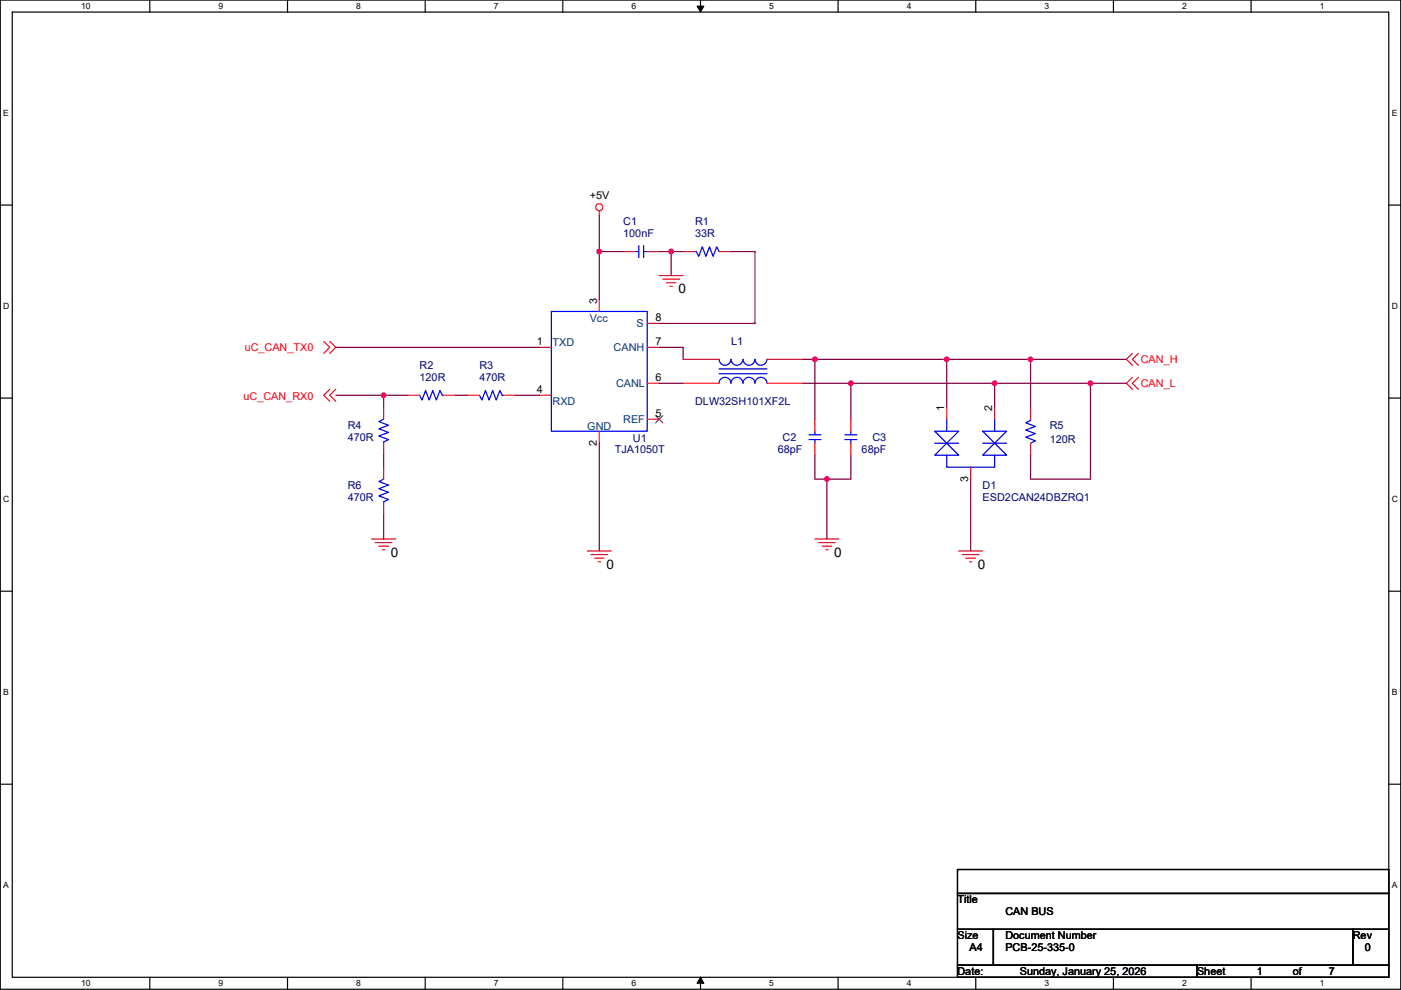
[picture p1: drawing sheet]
<svg xmlns="http://www.w3.org/2000/svg" width="297mm" height="210mm" viewBox="0 0 297 210" stroke-linecap="round" stroke-linejoin="round" font-family="sans-serif">
<path d="M.1 0h296.9v209.8h-296.9zM2.6 2.6h291.8v204.7h-291.8z" fill="none" stroke="#000" stroke-width=".25"/>
<g fill="#fff">
<path d="M17.2 .3h2v2h-2z"/>
<path d="M17.2 207.5h2v2.1h-2z"/>
</g>
<path d="M31.8 0v2.6M31.8 207.3v2.5" fill="none" stroke="#000" stroke-width=".25"/>
<g fill="#fff">
<path d="M46.4 .3h.9v2h-.9z"/>
<path d="M46.4 207.5h.9v2.1h-.9z"/>
</g>
<path d="M61 0v2.6M61 207.3v2.5" fill="none" stroke="#000" stroke-width=".25"/>
<g fill="#fff">
<path d="M75.5 .3h1v2h-1z"/>
<path d="M75.5 207.5h1v2.1h-1z"/>
</g>
<path d="M90.1 0v2.6M90.1 207.3v2.5" fill="none" stroke="#000" stroke-width=".25"/>
<g fill="#fff">
<path d="M104.7 .3h1v2h-1z"/>
<path d="M104.7 207.5h1v2.1h-1z"/>
</g>
<path d="M119.3 0v2.6M119.3 207.3v2.5" fill="none" stroke="#000" stroke-width=".25"/>
<g fill="#fff">
<path d="M133.9 .3h1v2h-1z"/>
<path d="M133.9 207.5h1v2.1h-1z"/>
</g>
<path d="M148.5 0v2.6M148.5 207.3v2.5" fill="none" stroke="#000" stroke-width=".25"/>
<path d="M147.8 1.3h1.4l-.7 1.3zM148.5 207.3l.7 1.3h-1.4z" fill="#000" stroke="#000" stroke-width=".21"/>
<g fill="#fff">
<path d="M163.1 .3h1v2h-1z"/>
<path d="M163.1 207.5h1v2.1h-1z"/>
</g>
<path d="M177.7 0v2.6M177.7 207.3v2.5" fill="none" stroke="#000" stroke-width=".25"/>
<g fill="#fff">
<path d="M192.3 .3h1v2h-1z"/>
<path d="M192.3 207.5h1v2.1h-1z"/>
</g>
<path d="M206.9 0v2.6M206.9 207.3v2.5" fill="none" stroke="#000" stroke-width=".25"/>
<g fill="#fff">
<path d="M221.5 .3h1v2h-1z"/>
<path d="M221.5 207.5h1v2.1h-1z"/>
</g>
<path d="M236.1 0v2.6M236.1 207.3v2.5" fill="none" stroke="#000" stroke-width=".25"/>
<g fill="#fff">
<path d="M250.7 .3h.9v2h-.9z"/>
<path d="M250.7 207.5h.9v2.1h-.9z"/>
</g>
<path d="M265.3 0v2.6M265.3 207.3v2.5" fill="none" stroke="#000" stroke-width=".25"/>
<g fill="#fff">
<path d="M279.8 .3h1v2h-1z"/>
<path d="M279.8 207.5h1v2.1h-1z"/>
<path d="M.7 23h1.2v2.1h-1.2z"/>
<path d="M295.1 23h1.2v2.1h-1.2z"/>
<path d="M.7 64h1.3v2h-1.3z"/>
<path d="M295.1 64h1.3v2h-1.3z"/>
</g>
<path d="M.1 43.5h2.5M294.4 43.5h2.6" fill="none" stroke="#000" stroke-width=".25"/>
<g fill="#fff">
<path d="M.7 104.9h1.3v2h-1.3z"/>
<path d="M295.1 104.9h1.3v2h-1.3z"/>
</g>
<path d="M.1 84.4h2.5M294.4 84.4h2.6" fill="none" stroke="#000" stroke-width=".25"/>
<g fill="#fff">
<path d="M.7 145.9h1.2v2h-1.2z"/>
<path d="M295.1 145.9h1.2v2h-1.2z"/>
</g>
<path d="M.1 125.4h2.5M294.4 125.4h2.6" fill="none" stroke="#000" stroke-width=".25"/>
<g fill="#fff">
<path d="M.7 186.8h1.2v2h-1.2z"/>
<path d="M295.1 186.8h1.2v2h-1.2z"/>
</g>
<path d="M.1 166.3h2.5M294.4 166.3h2.6M203 184.4h91.4v5.1h-91.4zM203 189.5h91.4v7.6h-91.4zM203 197.1h7.6v7.6h-7.6zM210.6 197.1h76.2v7.6h-76.2zM286.8 197.1h7.6v7.6h-7.6zM203 204.7h50.8v2.6h-50.8zM253.8 204.7h40.6v2.6h-40.6z" fill="none" stroke="#000" stroke-width=".25"/>
<g fill="none" stroke="#f00" stroke-width=".25">
<path d="M127.1 44.7v1M132.1 53.4h2.6M137.2 53.4h2.6M139.8 58.4h5M140.5 59.2h3.6M141.3 60h2M144.8 53.4h2.6M152.5 53.4h2.5M68.6 72.4l1.3 1.3-1.3 1.3M69.9 72.4l1.3 1.3-1.3 1.3M114.4 73.7h2.5M127.1 63.5v2.6"/>
<path d="M137.2 68.6h2.6M137.2 73.7h2.6M142 60.7h.6M144.8 76.2h7.7M162.6 76.2h7.6M240.1 75l-1.3 1.2 1.3 1.3M241.4 75l-1.3 1.2 1.3 1.3M69.9 82.6l-1.3 1.2 1.3 1.3M71.2 82.6l-1.3 1.2 1.3 1.3M81.3 99.1v2.5M81.3 86.4v2.5M81.3 94v2.5"/>
<path d="M86.4 83.8h2.6M94 83.8h2.6M99.1 83.8h2.6M106.7 83.8h2.6M114.4 83.8h2.5M127.1 91.5v2.5M137.2 81.3h2.6M137.2 88.9h2.6M144.8 81.3h7.7M162.6 81.3h7.6M172.8 94v2.5M172.8 88.9v2.6"/>
<path d="M180.4 94v2.5M180.4 88.9v2.6M200.7 86.4v2.5M205.8 99.1v2.5M210.9 86.4v2.5M218.5 94v2.5M218.5 86.4v2.5M240.1 80l-1.3 1.3 1.3 1.3M241.4 80l-1.3 1.3 1.3 1.3M78.8 114.3h5.1M79.6 115.1h3.5M80.3 115.8h2.1"/>
<path d="M81.1 116.6h.5M81.3 106.7v2.5M124.5 116.9h5.1M125.3 117.6h3.5M126 118.4h2.1M126.8 119.1h.5M172.8 114.3h5.1M173.5 115.1h3.6M174.3 115.8h2M175.1 116.6h.5M203.3 116.9h5M204 117.6h3.6"/>
<path d="M204.8 118.4h2M205.5 119.1h.6"/>
<circle cx="127" cy="43.9" r=".76"/>
</g>
<g fill="none" stroke="#00f" stroke-width=".25">
<path d="M134.7 53.4h.7M135.4 52.1v2.5M136.5 52.1v2.5M136.5 53.4h.7M147.4 53.4h.2l.5 1 .8-2.1 .8 2.1 .7-2.1 .8 2.1 .8-2.1 .5 1.1M116.9 66.1h20.3v25.4h-20.3zM152.5 76.2a1.27 1.27 0 0 0 1.2 1.3 1.27 1.27 0 0 0 1.3-1.3 1.27 1.27 0 0 0 1.3 1.3 1.27 1.27 0 0 0 1.2-1.3 1.27 1.27 0 0 0 1.3 1.3 1.27 1.27 0 0 0 1.3-1.3 1.26 1.26 0 0 0 1.2 1.3 1.26 1.26 0 0 0 1.3-1.3M152.5 79.3h10.1M152.5 78.3h10.1M81.3 88.9l-1 .5 2.1 .8-2.1 .8 2.1 .7-2.1 .8 2.1 .7-1.1 .5v.3M89 83.8l.5 1.1 .7-2.1 .8 2.1 .8-2.1 .7 2.1 .8-2.1 .5 1h.2M101.7 83.8l.5 1.1 .7-2.1 .8 2.1 .8-2.1 .7 2.1 .8-2.1 .5 1h.2"/>
<path d="M162.6 81.3a1.27 1.27 0 0 0-1.3-1.3 1.27 1.27 0 0 0-1.2 1.3 1.27 1.27 0 0 0-1.3-1.3 1.27 1.27 0 0 0-1.3 1.3 1.27 1.27 0 0 0-1.3-1.3 1.27 1.27 0 0 0-1.2 1.3 1.26 1.26 0 0 0-1.3-1.3 1.26 1.26 0 0 0-1.2 1.3M171.5 93.2h2.6M171.5 92.2h2.6M172.8 91.5v.7M172.8 93.2v.8M179.1 93.2h2.6M179.1 92.2h2.6M180.4 91.5v.7M180.4 93.2v.8M198.2 91.5h5.1l-2.6 2.5zM198.2 94h5.1M198.2 96.5l2.5-2.5 2.6 2.5z"/>
<path d="M200.7 88.9v2.6M208.3 91.5h5.1l-2.5 2.5zM208.3 94h5.1M208.3 96.5l2.6-2.5 2.5 2.5zM210.9 88.9v2.6M210.9 96.5v2.6h-5.1h-5.1v-2.6M218.5 88.9v.3l-1 .5 2 .7-2 .8 2 .8-2 .7 2 .8-1 .5M81.3 101.6l-1 .5 2.1 .8-2.1 .8 2.1 .7-2.1 .8 2.1 .7-1.1 .5v.3"/>
</g>
<path d="M139 88.2l1.5 1.5M140.5 88.2l-1.5 1.5" fill="none" stroke="#804000" stroke-width=".21"/>
<g fill="none" stroke="#800040" stroke-width=".25">
<path d="M127.1 53.4h5M127.1 45.7v7.7M127.1 53.4v10.1M139.8 53.4h2.5M142.3 53.4v5M142.3 53.4h2.5M155 53.4h5.1v15.2h-20.3M71.2 73.7h43.2M139.8 73.7h5v2.5M170.2 76.2h2.6M172.8 76.2v12.7M172.8 76.2h27.9"/>
<path d="M200.7 76.2v10.2M200.7 76.2h17.8M218.5 76.2h20.3M218.5 76.2v10.2M71.2 83.8h10.1M81.3 83.8h5.1M81.3 83.8v2.6M81.3 96.5v2.6M96.6 83.8h2.5M109.3 83.8h5.1M127.1 94v22.9M139.8 81.3h5"/>
<path d="M170.2 81.3h10.2M172.8 96.5v5.1h2.5M180.4 81.3v7.6M180.4 96.5v5.1h-5.1M180.4 81.3h30.5M210.9 81.3h20.3M210.9 81.3v5.1M231.2 81.3h7.6M231.2 81.3v20.3h-12.7v-5.1M81.3 109.2v5.1M175.3 101.6v12.7M205.8 101.6v15.3"/>
</g>
<g fill="#f0f" stroke="#f0f" stroke-width=".25">
<circle cx="127" cy="53.3" r=".5"/>
<circle cx="142.3" cy="53.3" r=".5"/>
<circle cx="200.7" cy="76.2" r=".5"/>
<circle cx="172.8" cy="76.2" r=".5"/>
<circle cx="180.4" cy="81.3" r=".5"/>
<circle cx="231.2" cy="81.3" r=".5"/>
<circle cx="210.9" cy="81.3" r=".5"/>
<circle cx="81.3" cy="83.8" r=".5"/>
<circle cx="175.3" cy="101.6" r=".5"/>
<circle cx="218.5" cy="76.2" r=".5"/>
</g>
<g font-size="2.8">
<text x="143.8" y="62.2">0</text>
<text x="82.9" y="118.1">0</text>
<text x="176.8" y="118.1">0</text>
<text x="128.6" y="120.6">0</text>
<text x="207.3" y="120.6">0</text>
</g>
<g font-size="2.3">
<text x="125" y="42.2">+5V</text>
<text x="126.6" y="64.5" transform="rotate(-90 126.6 64.5)">3</text>
<text x="139" y="68.1">8</text>
<text x="113.9" y="73.2">1</text>
<text x="139" y="73.2">7</text>
<text x="113.9" y="83.3">4</text>
<text x="139" y="80.8">6</text>
<text x="139" y="88.4">5</text>
<text x="200.2" y="87.1" transform="rotate(-90 200.2 87.1)">1</text>
<text x="210.4" y="87.1" transform="rotate(-90 210.4 87.1)">2</text>
<text x="126.5" y="94.5" transform="rotate(-90 126.5 94.5)">2</text>
<text x="205.3" y="102.2" transform="rotate(-90 205.3 102.2)">3</text>
<text x="203" y="191.6">Title</text>
<text x="213.2" y="194.1">CAN BUS</text>
<text x="203" y="199.2">Size</text>
<text x="205.5" y="201.7">A4</text>
<text x="213.2" y="199.2">Document Number</text>
<text x="213.2" y="201.7">PCB-25-335-0</text>
<text x="286.8" y="199.2">Rev</text>
<text x="289.4" y="201.7">0</text>
<text x="203" y="206.8">Date:</text>
<text x="216.2" y="206.8">Sunday, January 25, 2026</text>
<text x="253.8" y="206.8">Sheet</text>
<text x="266.5" y="206.8">1</text>
<text x="274.1" y="206.8">of</text>
<text x="281.7" y="206.8">7</text>
</g>
<g font-size="2.3" fill="#000080">
<text x="132.1" y="47.8">C1</text>
<text x="147.4" y="47.8">R1</text>
<text x="132.1" y="50.3">100nF</text>
<text x="147.4" y="50.3">33R</text>
<text x="155" y="73.2">L1</text>
<text x="89" y="78.3">R2</text>
<text x="89" y="80.8">120R</text>
<text x="101.7" y="78.3">R3</text>
<text x="101.7" y="80.8">470R</text>
<text x="147.4" y="85.9">DLW32SH101XF2L</text>
<text x="73.7" y="91">R4</text>
<text x="73.7" y="93.5">470R</text>
<text x="134.2" y="93.8">U1</text>
<text x="165.9" y="93.5">C2</text>
<text x="185" y="93.5">C3</text>
<text x="222.6" y="91">R5</text>
<text x="222.6" y="94">120R</text>
<text x="130.4" y="96.1">TJA1050T</text>
<text x="164.9" y="96.1">68pF</text>
<text x="182.7" y="96.1">68pF</text>
<text x="73.7" y="103.7">R6</text>
<text x="73.7" y="106.2">470R</text>
<text x="208.3" y="103.7">D1</text>
<text x="208.3" y="106.2">ESD2CAN24DBZRQ1</text>
</g>
<g font-size="2.3" fill="#004080">
<text x="125" y="68.4">Vcc</text>
<text x="134.9" y="69.4">S</text>
<text x="117.2" y="73.4">TXD</text>
<text x="130.1" y="74.5">CANH</text>
<text x="130.6" y="82.1">CANL</text>
<text x="117.2" y="85.9">RXD</text>
<text x="132.1" y="89.7">REF</text>
<text x="124.5" y="91.2">GND</text>
</g>
<g font-size="2.3" fill="#f00">
<text x="51.9" y="74.5">uC_CAN_TX0</text>
<text x="241.9" y="77">CAN_H</text>
<text x="241.9" y="82.1">CAN_L</text>
<text x="51.6" y="84.9">uC_CAN_RX0</text>
</g>
<g font-size="1.8">
<text x="17.2" y="1.9">10</text>
<text x="46.4" y="1.9">9</text>
<text x="75.5" y="1.9">8</text>
<text x="104.7" y="1.9">7</text>
<text x="133.9" y="1.9">6</text>
<text x="163.1" y="1.9">5</text>
<text x="192.3" y="1.9">4</text>
<text x="221.5" y="1.9">3</text>
<text x="250.7" y="1.9">2</text>
<text x="279.8" y="1.9">1</text>
<text x=".7" y="24.7">E</text>
<text x="295.1" y="24.7">E</text>
<text x=".7" y="65.6">D</text>
<text x="295.1" y="65.6">D</text>
<text x=".7" y="106.5">C</text>
<text x="295.1" y="106.5">C</text>
<text x=".7" y="147.5">B</text>
<text x="295.1" y="147.5">B</text>
<text x=".7" y="188.4">A</text>
<text x="295.1" y="188.4">A</text>
<text x="17.2" y="209.2">10</text>
<text x="46.4" y="209.2">9</text>
<text x="75.5" y="209.2">8</text>
<text x="104.7" y="209.2">7</text>
<text x="133.9" y="209.2">6</text>
<text x="163.1" y="209.2">5</text>
<text x="192.3" y="209.2">4</text>
<text x="221.5" y="209.2">3</text>
<text x="250.7" y="209.2">2</text>
<text x="279.8" y="209.2">1</text>
</g>
</svg>
